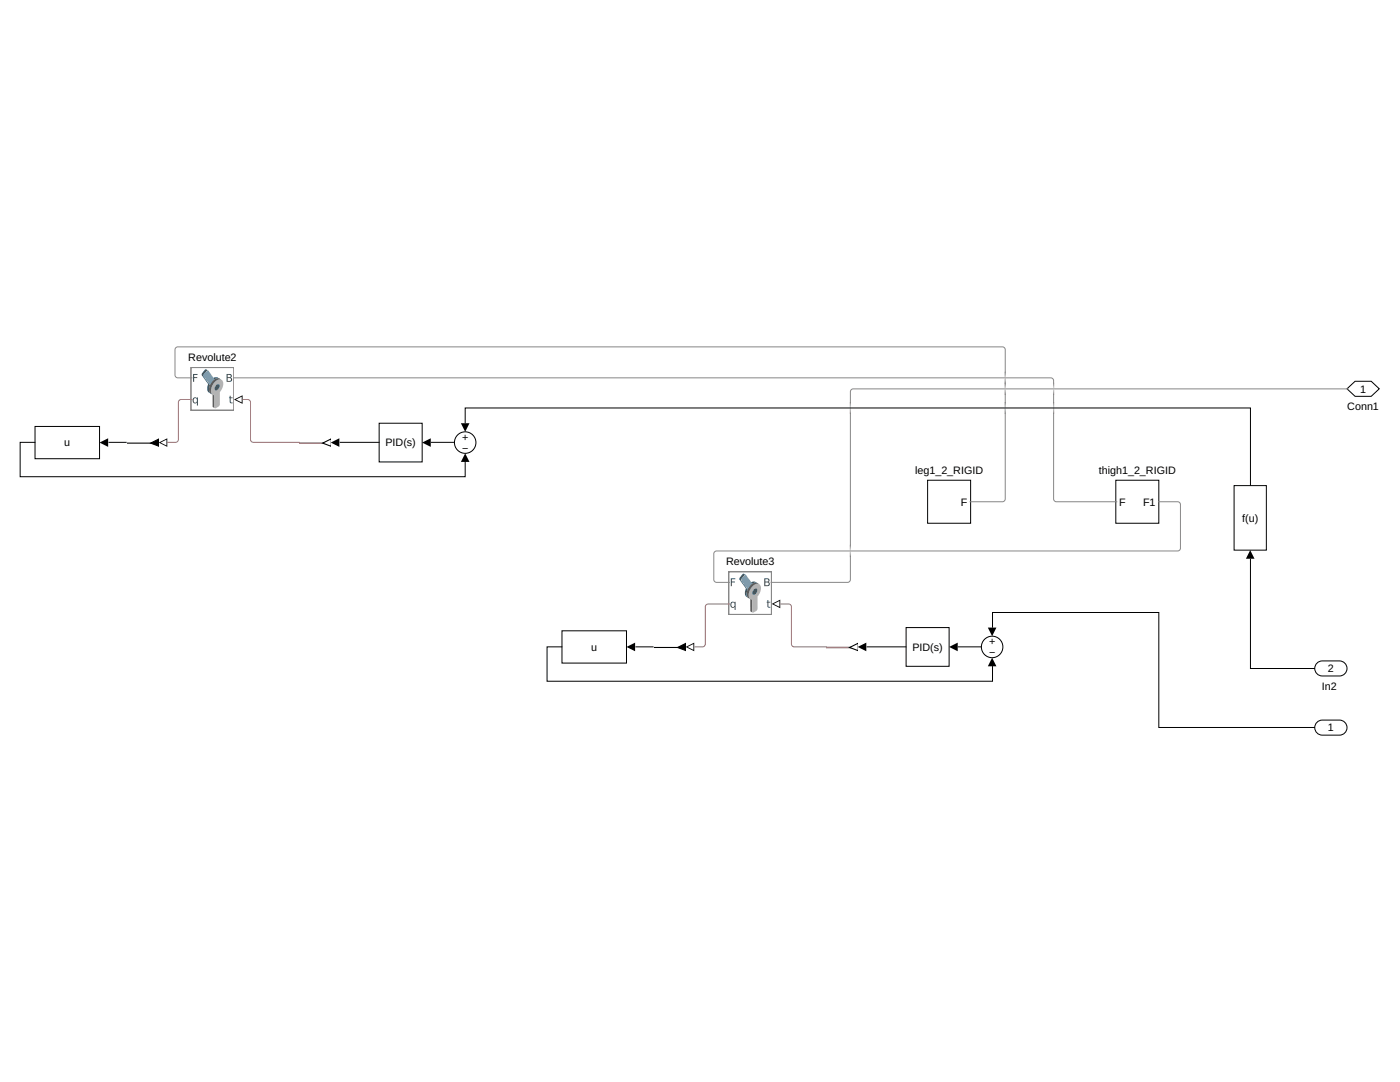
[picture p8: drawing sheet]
<svg xmlns="http://www.w3.org/2000/svg" width="279mm" height="216mm" viewBox="0 0 279 216" stroke-linecap="round" stroke-linejoin="round" font-family="sans-serif">
<path d="M47.1 79.7l1.1 .6v-1.2zM46.7 79.7l1.7-.8v1.7z" fill="#000"/>
<path d="M38.1 73.3h8.6v8.6h-8.6z" fill="#fff"/>
<path d="M42.5 75.5l.7-.2 .6 .3-.4-.1-.5 .2zM40.9 73.8l.2-.1 .4 .2-.3 .1-.6 1 1.3 1.9-.2 1 .4 .7-.5-.3-.2-.4v-.6l.1-.7-1.3-1.8 .1-.3z" fill="#34607f"/>
<path d="M41.3 74h.3l1.3 1.7a.8 .8 0 0 1 .9-.1 .8 .8 0 0 1 .4 .9 2.28 2.28 0 0 1-1.8 2.2 1.12 1.12 0 0 1-.5-1.8l-1.3-1.9z" fill="#819fb4"/>
<path d="M42.5 76l.9-.5 .8 .3-.6-.1-.6 .4-.5 .7-.4 .7 .1 1 .2 .3v-.2l.4 .3 .1 2.6-.5-.4v-2.3l-.5-.4-.2-.7 .2-.9z" fill="#5d5d5d"/>
<path d="M42.9 76.2a.91 .91 0 0 1 1.6 0l-.1 1.1-.5 .9-.1 2.7-.2 .2-.7 .4-.1-.2v-2.4a.87 .87 0 0 1-.6-1.4z" fill="#b3b3b3"/>
<path d="M43.1 76.9l.5-.2a.7 .7 0 0 1 .1 .8 .7 .7 0 0 1-.8 .3v-.5z" fill="#34607f"/>
<path d="M38.1 73.3h8.6v8.6h-8.6z" fill="none" stroke="#878787" stroke-width=".32"/>
<g fill="#2f4f4f">
<path d="M45.8 79h.2v.3h.4v.2h-.4v.7l.4 .1v.2h-.4l-.1-.2-.1-.8h-.1z"/>
<path d="M38.5 74.6h.9v.2h-.7v.5h.7v.1h-.7v.8h-.2z"/>
<path d="M45.4 75.4v.6h.4a.29 .29 0 0 0 .3-.3 .29 .29 0 0 0-.3-.3zM45.4 74.8v.5h.3a.25 .25 0 0 0 .4-.3 .24 .24 0 0 0-.4-.2zM45.2 74.6h.6a.38 .38 0 0 1 .4 .3 .38 .38 0 0 1-.2 .4 .44 .44 0 0 1 .3 .6 .44 .44 0 0 1-.5 .3h-.6z"/>
<path d="M38.7 79.6a.41 .41 0 0 0-.1 .5 .41 .41 0 0 0 .6 .1 .41 .41 0 0 0 .1-.5 .41 .41 0 0 0-.6-.1zM38.6 79.4l.3-.1 .4 .2v-.2h.2v1.6h-.2v-.6a.56 .56 0 0 1-.8 0 .56 .56 0 0 1 .1-.9z"/>
</g>
<path d="M154.2 120.5l1.4-.7v1.4z" fill="#fff"/>
<path d="M154.4 120.5l1.1 .6v-1.2zM154 120.5l1.7-.9v1.8z" fill="#000"/>
<path d="M145.4 114.1h8.6v8.6h-8.6z" fill="#fff"/>
<path d="M149.8 116.3l.7-.3 .6 .3h-.4l-.5 .2zM148.2 114.6l.2-.1 .5 .2-.3 .1-.7 1 1.3 1.8-.2 1.1 .4 .6-.5-.3-.2-.3v-.6l.2-.7-1.3-1.8v-.3z" fill="#34607f"/>
<path d="M148.6 114.8l.3-.1 1.3 1.8a.8 .8 0 0 1 .9-.1 .8 .8 0 0 1 .4 .9 2.28 2.28 0 0 1-1.8 2.1 1.12 1.12 0 0 1-.5-1.8l-1.3-1.8z" fill="#819fb4"/>
<path d="M149.8 116.8l.9-.5 .8 .3-.5-.1-.7 .3-.5 .7-.3 .8v1l.2 .2v-.1l.4 .2 .1 2.6-.5-.3v-2.4l-.5-.4-.2-.6 .2-.9z" fill="#5d5d5d"/>
<path d="M150.2 116.9a.91 .91 0 0 1 1.6 0v1.1l-.6 1v2.6l-.3 .3-.7 .4-.1-.2v-2.5a.87 .87 0 0 1-.6-1.3z" fill="#b3b3b3"/>
<path d="M150.4 117.7l.5-.3a.7 .7 0 0 1 .1 .9 .7 .7 0 0 1-.8 .3v-.5z" fill="#34607f"/>
<path d="M145.4 114.1h8.6v8.6h-8.6z" fill="none" stroke="#878787" stroke-width=".32"/>
<g fill="#2f4f4f">
<path d="M153.1 119.8h.2v.3h.4v.1h-.4l.1 .8 .3 .1v.2l-.3-.1-.2-.1-.1-.9h-.1z"/>
<path d="M145.8 115.4h.9v.2h-.6v.4h.6v.2h-.6v.8h-.3z"/>
<path d="M152.7 116.2v.6h.4a.29 .29 0 0 0 .3-.3 .29 .29 0 0 0-.3-.3zM152.7 115.6v.4h.4a.24 .24 0 0 0 .3-.2 .24 .24 0 0 0-.3-.2zM152.5 115.4h.6a.38 .38 0 0 1 .5 .2 .38 .38 0 0 1-.3 .5 .44 .44 0 0 1 .3 .6 .44 .44 0 0 1-.5 .3h-.6z"/>
<path d="M146 120.3a.41 .41 0 0 0-.1 .6 .41 .41 0 0 0 .6 .1 .41 .41 0 0 0 .1-.6 .41 .41 0 0 0-.6-.1zM145.9 120.2l.3-.1 .4 .2v-.2h.2v1.6h-.2v-.6a.56 .56 0 0 1-.8-.1 .56 .56 0 0 1 .1-.8z"/>
</g>
<path d="M185.1 95.8h8.6v8.6h-8.6z" fill="#fff"/>
<path d="M185.1 95.8h8.6v8.6h-8.6z" fill="none" stroke="#000" stroke-width=".2"/>
<path d="M222.7 95.8h8.6v8.6h-8.6z" fill="#fff"/>
<path d="M222.7 95.8h8.6v8.6h-8.6z" fill="none" stroke="#000" stroke-width=".2"/>
<path d="M59.6 85.1h6.4v6.4h-6.4z" fill="#fff"/>
<path d="M59.7 88.4h6.4" fill="none" stroke="#a06c70" stroke-width=".32"/>
<path d="M64.4 88.4l1.7-.8v1.5z" fill="#fff"/>
<path d="M66.1 87.6l-1.7 .8 1.7 .6" fill="none" stroke="#000" stroke-width=".21"/>
<circle cx="92.8" cy="88.3" r="2.15" fill="#fff"/>
<circle cx="92.8" cy="88.3" r="2.15" fill="none" stroke="#000" stroke-width=".2"/>
<path d="M31.9 88.3l1.4-.7v1.4z" fill="#fff"/>
<path d="M32.1 88.3l1.1 .6v-1.2zM31.7 88.3l1.7-.8v1.7z" fill="#000"/>
<path d="M25.2 85.1h6.5v6.4h-6.5z" fill="#fff"/>
<path d="M25.3 88.4h6.4M31.7 87.6l-1.6 .8 1.6 .6" fill="none" stroke="#000" stroke-width=".21"/>
<path d="M30.1 88.4l1.6-.8v1.5z" fill="#000"/>
<path d="M7 85.1h12.9v6.4h-12.9z" fill="#fff"/>
<path d="M7 85.1h12.9v6.4h-12.9z" fill="none" stroke="#000" stroke-width=".2"/>
<path d="M164.7 125.9h6.5v6.4h-6.5z" fill="#fff"/>
<path d="M164.8 129.2h6.4" fill="none" stroke="#a06c70" stroke-width=".32"/>
<path d="M169.6 129.2l1.6-.9v1.5z" fill="#fff"/>
<path d="M171.2 128.4l-1.6 .8 1.6 .6" fill="none" stroke="#000" stroke-width=".21"/>
<circle cx="198" cy="129.1" r="2.15" fill="#fff"/>
<circle cx="198" cy="129.1" r="2.15" fill="none" stroke="#000" stroke-width=".2"/>
<path d="M137 129.1l1.5-.7v1.4z" fill="#fff"/>
<path d="M137.2 129.1l1.2 .6v-1.2zM136.8 129.1l1.8-.9v1.7z" fill="#000"/>
<path d="M130.4 125.9h6.4v6.4h-6.4z" fill="#fff"/>
<path d="M130.5 129.2h6.4M136.9 128.4l-1.7 .8 1.7 .6" fill="none" stroke="#000" stroke-width=".21"/>
<path d="M135.2 129.2l1.7-.9v1.5z" fill="#000"/>
<path d="M112.2 125.9h12.8v6.4h-12.8z" fill="#fff"/>
<path d="M112.2 125.9h12.8v6.4h-12.8z" fill="none" stroke="#000" stroke-width=".2"/>
<path d="M262.7 132.5l.7-.5 .5-.1h3.4a1.5 1.5 0 0 1 1.5 1.5 1.5 1.5 0 0 1-1.5 1.5h-3.4a1.5 1.5 0 0 1-1.4-.8 1.5 1.5 0 0 1 .2-1.6z" fill="#fff"/>
<path d="M262.7 132.5l.7-.5 .5-.1h3.4a1.5 1.5 0 0 1 1.5 1.5 1.5 1.5 0 0 1-1.5 1.5h-3.4a1.5 1.5 0 0 1-1.4-.8 1.5 1.5 0 0 1 .2-1.6z" fill="none" stroke="#000" stroke-width=".2"/>
<path d="M262.7 144.3l.7-.5 .5-.1h3.4a1.5 1.5 0 0 1 1.5 1.5 1.5 1.5 0 0 1-1.5 1.5h-3.4a1.5 1.5 0 0 1-1.4-.8 1.5 1.5 0 0 1 .2-1.6z" fill="#fff"/>
<path d="M262.7 144.3l.7-.5 .5-.1h3.4a1.5 1.5 0 0 1 1.5 1.5 1.5 1.5 0 0 1-1.5 1.5h-3.4a1.5 1.5 0 0 1-1.4-.8 1.5 1.5 0 0 1 .2-1.6z" fill="none" stroke="#000" stroke-width=".2"/>
<path d="M268.8 77.6l1.6-1.5h3.3l1.6 1.5-1.6 1.5h-3.3z" fill="#fff"/>
<path d="M268.8 77.6l1.6-1.5h3.3l1.6 1.5-1.6 1.5h-3.3z" fill="none" stroke="#000" stroke-width=".2"/>
<path d="M180.8 125.2h8.6v7.8h-8.6z" fill="#fff"/>
<path d="M180.8 125.2h8.6v7.8h-8.6z" fill="none" stroke="#000" stroke-width=".2"/>
<path d="M75.7 84.4h8.6v7.8h-8.6z" fill="#fff"/>
<path d="M75.7 84.4h8.6v7.8h-8.6z" fill="none" stroke="#000" stroke-width=".2"/>
<path d="M246.3 96.9h6.4v12.9h-6.4z" fill="#fff"/>
<path d="M7.1 88.3h-3.1v6.8h88.8v-2.9M21.7 88.3h3.6M67.8 88.3h7.9M86 88.3h4.7M92.8 84.4v-3h156.8v15.5M246.3 96.9h6.4v12.9h-6.4zM249.6 111.5v21.9h12.8M112.2 129.1h-3v6.8h88.9v-3M126.8 129.1h3.6M173 129.1h7.9M191.2 129.1h4.7M198.1 125.2v-3h33.2v23h31.1" fill="none" stroke="#000" stroke-width=".2"/>
<path d="M38.4 79.7h-2.3l-.4 .3-.1 7.7-.1 .3-.4 .3h-1.7M48.5 79.7l1.2 .1 .3 .5v7.4l.3 .5 9.5 .1M145.7 120.5h-4.4l-.5 .3v7.7l-.3 .5-.3 .1h-1.6M155.7 120.5h1.7l.3 .1 .2 .5v7.4l.3 .5 6.8 .1" fill="none" stroke="#a06c70" stroke-width=".2"/>
<path d="M19.9 88.3l1.7-.8v1.7zM66 88.3l1.7-.8v1.7zM84.3 88.3l1.7-.8v1.7zM92.8 90.5l.9 1.7h-1.7zM92 84.4h1.7l-.9 1.8zM249.5 109.8l.9 1.7h-1.7zM125 129.1l1.7-.9v1.7zM171.2 129.1l1.7-.9v1.7zM189.4 129.1l1.7-.9v1.7zM197.1 125.2h1.8l-.9 1.7zM198 131.2l.9 1.8h-1.8z" fill="#000"/>
<g fill="none" stroke="#878787" stroke-width=".2">
<path d="M46.5 75.4h163.2l.3 .1 .3 .4v1.5M200.6 75.2v-5.4l-.3-.5-.2-.1-164.9 .1-.3 .5 .1 5.3 .5 .3h2.9M200.6 74.2v.2M200.6 75.6v1.8M200.6 77.8v3.5M210.3 76.4v.2M210.3 77.8v3.5M269.1 77.6h-98.8l-.3 .1-.3 .4v3.2M169.7 81.5v28.3M200.6 81.5l-.1 18.3-.4 .3h-6.6M210.3 81.5v18.3l.5 .3h12.2M169.7 110.1v5.6l-.3 .4-15.6 .1"/>
<path d="M169.7 111v.2M231.1 100.1h3.9l.5 .3 .1 9-.3 .5-92.6 .1-.2 .5v5.4l.5 .3h2.7"/>
</g>
<path d="M200.6 74.4v.2M200.6 76.2v.2M200.6 76.6v.2M200.6 78.4v.2M210.3 76.6v.2M210.3 78.4v.2M169.7 108.9v.2M169.7 110.7v.3" fill="none" stroke="#9c9c9c" stroke-width=".2"/>
<path d="M200.6 74.6v.2M200.6 76v.2M200.6 76.8v.2M200.6 78.2v.2M210.3 76.8v.2M210.3 78.2v.2M169.7 109.1v.2M169.7 110.5v.2" fill="none" stroke="#b1b1b1" stroke-width=".2"/>
<path d="M200.6 74.8v.2M200.6 75.8v.2M200.6 77v.2M200.6 78v.2M210.3 77v.2M210.3 78v.2M169.7 109.3v.3M169.7 110.3v.2" fill="none" stroke="#c6c6c6" stroke-width=".2"/>
<path d="M200.6 75v.2M200.6 75.6v.2M200.6 77.2v.2M200.6 77.8v.2M210.3 77.2v.2M210.3 77.8v.2M169.7 109.6v.2M169.7 110.1v.2" fill="none" stroke="#dadada" stroke-width=".2"/>
<path d="M169.7 80.4v.3M169.7 82.2v.2M200.6 80.4v.3M200.6 82.2v.2M210.3 80.4v.3M210.3 82.2v.2" fill="none" stroke="#9d9d9d" stroke-width=".2"/>
<path d="M169.7 80.7v.2M169.7 81.9v.3M200.6 80.7v.2M200.6 81.9v.3M210.3 80.7v.2M210.3 81.9v.3" fill="none" stroke="#b3b3b3" stroke-width=".2"/>
<path d="M169.7 80.9v.2M169.7 81.7v.2M200.6 80.9v.2M200.6 81.7v.2M210.3 80.9v.2M210.3 81.7v.2" fill="none" stroke="#c8c8c8" stroke-width=".2"/>
<path d="M169.7 81.1v.2M169.7 81.5v.2M200.6 81.1v.2M200.6 81.5v.2M210.3 81.1v.2M210.3 81.5v.2" fill="none" stroke="#dedede" stroke-width=".2"/>
<g font-size="2.1">
<text x="37.6" y="72">Revolute2</text>
<text x="268.9" y="81.9">Conn1</text>
<text x="271.5" y="78.3">1</text>
<text x="12.8" y="89.1">u</text>
<text x="76.9" y="89.1">PID(s)</text>
<text x="92.2" y="88">+</text>
<text x="92.2" y="90.1">−</text>
<text x="182.6" y="94.5">leg1_2_RIGID</text>
<text x="219.3" y="94.5">thigh1_2_RIGID</text>
<text x="191.8" y="100.9">F</text>
<text x="223.3" y="100.9">F</text>
<text x="228.1" y="100.9">F1</text>
<text x="247.9" y="104.1">f(u)</text>
<text x="144.9" y="112.8">Revolute3</text>
<text x="118" y="129.8">u</text>
<text x="182.1" y="129.8">PID(s)</text>
<text x="197.4" y="128.8">+</text>
<text x="197.4" y="130.9">−</text>
<text x="263.8" y="137.7">In2</text>
<text x="265" y="134.1">2</text>
<text x="265" y="145.9">1</text>
</g>
</svg>
